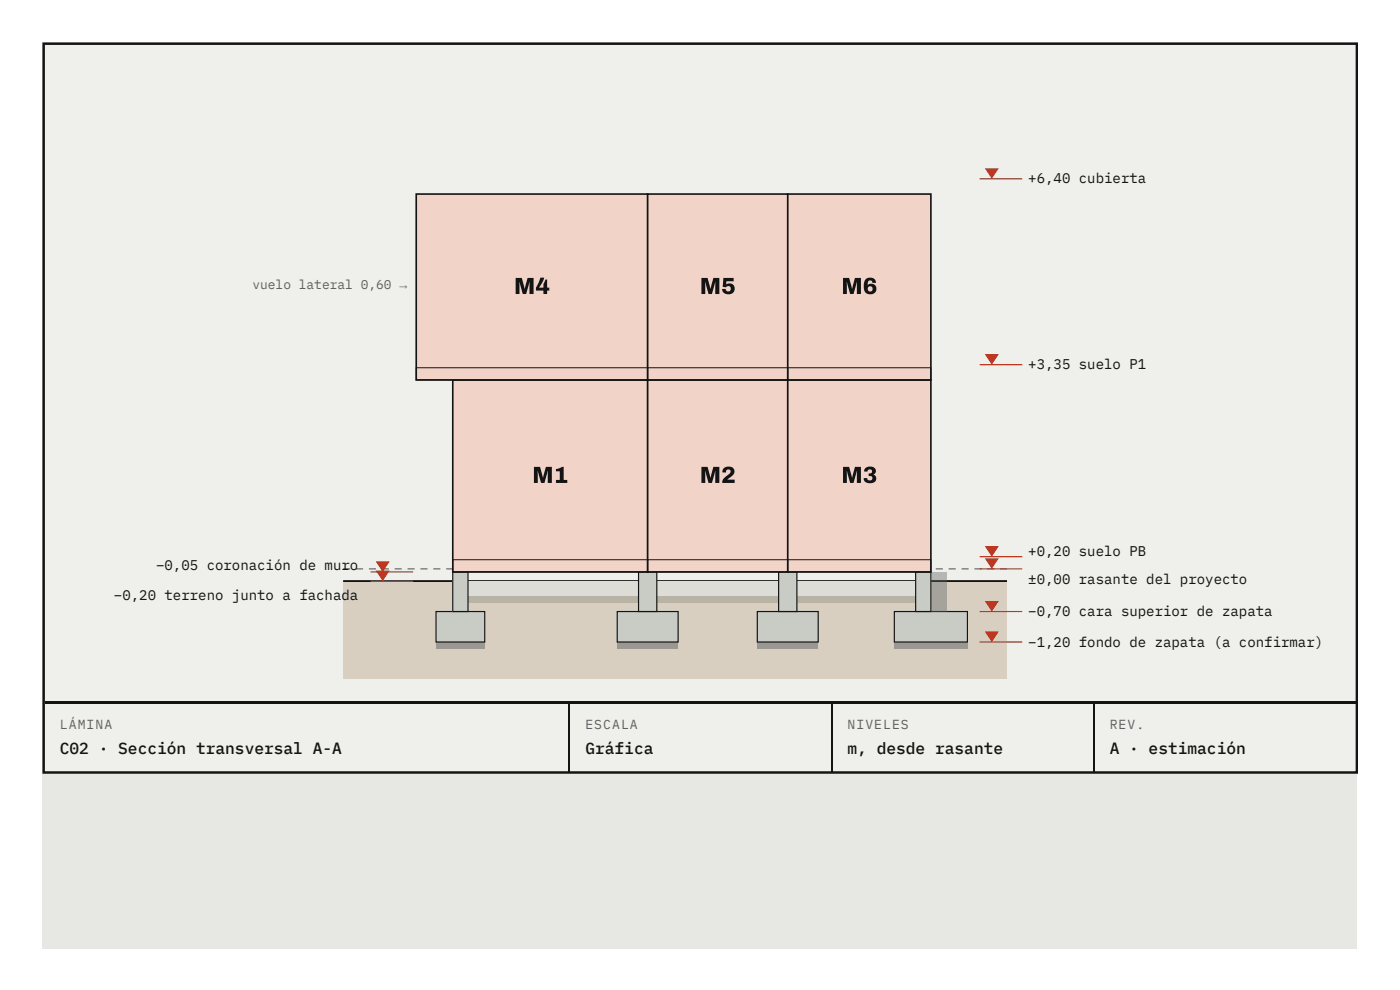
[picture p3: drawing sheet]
<svg xmlns="http://www.w3.org/2000/svg" width="297mm" height="210mm" viewBox="0 0 297 210" stroke-linecap="round" stroke-linejoin="round" font-family="sans-serif">
<path d="M9 9h278.9v192.1h-278.9z" fill="#e7e8e3"/>
<path d="M9 9h279v155h-279z" fill="#eff0eb"/>
<path d="M9.3 9.3h278.6v154.5h-278.6z" fill="none" stroke="#141414" stroke-width=".53"/>
<path d="M72.8 123.2h140.8v20.7h-140.8z" fill="#d9cfc0"/>
<path d="M72.8 123.2h140.8" fill="none" stroke="#141414" stroke-width=".4"/>
<path d="M72.8 120.5h1.5v.2h-1.5zM75.5 120.5h1.5v.2h-1.5zM78.3 120.5h1.5v.2h-1.5zM81 120.5h1.5v.2h-1.5zM83.7 120.5h1.5v.2h-1.5zM86.5 120.5h1.5v.2h-1.5zM89.2 120.5h1.5v.2h-1.5zM91.9 120.5h1.5v.2h-1.5zM94.7 120.5h1.5v.2h-1.5zM97.4 120.5h1.5v.2h-1.5zM100.1 120.5h1.5v.2h-1.5zM102.9 120.5h1.5v.2h-1.5zM105.6 120.5h1.5v.2h-1.5zM108.3 120.5h1.5v.2h-1.5zM111.1 120.5h1.5v.2h-1.5zM113.8 120.5h1.5v.2h-1.5zM116.5 120.5h1.5v.2h-1.5zM119.3 120.5h1.5v.2h-1.5zM122 120.5h1.5v.2h-1.5zM124.7 120.5h1.5v.2h-1.5zM127.5 120.5h1.5v.2h-1.5zM130.2 120.5h1.5v.2h-1.5zM132.9 120.5h1.5v.2h-1.5zM135.7 120.5h1.5v.2h-1.5zM138.4 120.5h1.5v.2h-1.5zM141.1 120.5h1.5v.2h-1.5zM143.9 120.5h1.5v.2h-1.5zM146.6 120.5h1.5v.2h-1.5zM149.3 120.5h1.5v.2h-1.5zM152.1 120.5h1.5v.2h-1.5zM154.8 120.5h1.5v.2h-1.5zM157.5 120.5h1.5v.2h-1.5zM160.3 120.5h1.5v.2h-1.5zM163 120.5h1.5v.2h-1.5zM165.7 120.5h1.5v.2h-1.5zM168.5 120.5h1.5v.2h-1.5zM171.2 120.5h1.5v.2h-1.5zM173.9 120.5h1.5v.2h-1.5zM176.7 120.5h1.5v.2h-1.5zM179.4 120.5h1.5v.2h-1.5zM182.1 120.5h1.5v.2h-1.5zM184.9 120.5h1.5v.2h-1.5zM187.6 120.5h1.5v.2h-1.5zM190.3 120.5h1.5v.2h-1.5zM193.1 120.5h1.5v.2h-1.5zM195.8 120.5h1.5v.2h-1.5zM198.5 120.5h1.5v.2h-1.5zM201.3 120.5h1.5v.2h-1.5zM204 120.5h1.5v.2h-1.5zM206.7 120.5h1.5v.2h-1.5zM209.5 120.5h1.5v.2h-1.5zM212.2 120.5h1.4v.2h-1.4z" fill="#5e6064"/>
<path d="M99.3 123.2h95v3.2h-95z" fill="#dcddd7"/>
<path d="M99.3 126.4h95v1.3h-95z" fill="#b9b3a6"/>
<path d="M92.5 136.1h10.3v1.3h-10.3z" fill="#5e6064"/>
<path d="M92.5 129.7h10.3v6.4h-10.3z" fill="#c9cbc5"/>
<path d="M92.5 129.7h10.3v6.4h-10.3z" fill="none" stroke="#141414" stroke-width=".25"/>
<path d="M96.1 121.3h3.2v8.4h-3.2z" fill="#c9cbc5"/>
<path d="M96.1 121.3h3.2v8.4h-3.2z" fill="none" stroke="#141414" stroke-width=".25"/>
<path d="M96.1 120.5h3.2v.8h-3.2z" fill="#c8381f"/>
<path d="M130.9 136.1h13v1.3h-13z" fill="#5e6064"/>
<path d="M130.9 129.7h13v6.4h-13z" fill="#c9cbc5"/>
<path d="M130.9 129.7h13v6.4h-13z" fill="none" stroke="#141414" stroke-width=".25"/>
<path d="M135.5 121.3h3.8v8.4h-3.8z" fill="#c9cbc5"/>
<path d="M135.5 121.3h3.8v8.4h-3.8z" fill="none" stroke="#141414" stroke-width=".25"/>
<path d="M135.5 120.5h3.8v.8h-3.8z" fill="#c8381f"/>
<path d="M160.7 136.1h12.9v1.3h-12.9z" fill="#5e6064"/>
<path d="M160.7 129.7h12.9v6.4h-12.9z" fill="#c9cbc5"/>
<path d="M160.7 129.7h12.9v6.4h-12.9z" fill="none" stroke="#141414" stroke-width=".25"/>
<path d="M165.2 121.3h3.9v8.4h-3.9z" fill="#c9cbc5"/>
<path d="M165.2 121.3h3.9v8.4h-3.9z" fill="none" stroke="#141414" stroke-width=".25"/>
<path d="M165.2 120.5h3.9v.8h-3.9z" fill="#c8381f"/>
<path d="M189.7 136.1h15.5v1.3h-15.5z" fill="#5e6064"/>
<path d="M189.7 129.7h15.5v6.4h-15.5z" fill="#c9cbc5"/>
<path d="M189.7 129.7h15.5v6.4h-15.5z" fill="none" stroke="#141414" stroke-width=".25"/>
<path d="M194.3 121.3h3.2v8.4h-3.2z" fill="#c9cbc5"/>
<path d="M194.3 121.3h3.2v8.4h-3.2z" fill="none" stroke="#141414" stroke-width=".25"/>
<path d="M194.3 120.5h3.2v.8h-3.2z" fill="#c8381f"/>
<path d="M197.5 121.3h3.2v8.4h-3.2z" fill="#5e6064"/>
<path d="M96.1 80.6h41.3v40.7h-41.3z" fill="#f2d3c8"/>
<path d="M96.1 80.6h41.3v40.7h-41.3z" fill="none" stroke="#141414" stroke-width=".35"/>
<path d="M96.1 118.7h41.3v2.6h-41.3z" fill="none" stroke="#141414" stroke-width=".21"/>
<path d="M137.4 80.6h29.7v40.7h-29.7z" fill="#f2d3c8"/>
<path d="M137.4 80.6h29.7v40.7h-29.7z" fill="none" stroke="#141414" stroke-width=".35"/>
<path d="M137.4 118.7h29.7v2.6h-29.7z" fill="none" stroke="#141414" stroke-width=".21"/>
<path d="M167.1 80.6h30.4v40.7h-30.4z" fill="#f2d3c8"/>
<path d="M167.1 80.6h30.4v40.7h-30.4z" fill="none" stroke="#141414" stroke-width=".35"/>
<path d="M167.1 118.7h30.4v2.6h-30.4z" fill="none" stroke="#141414" stroke-width=".21"/>
<path d="M88.3 41.1h49.1v39.5h-49.1z" fill="#f2d3c8"/>
<path d="M88.3 41.1h49.1v39.5h-49.1z" fill="none" stroke="#141414" stroke-width=".35"/>
<path d="M88.3 78h49.1v2.6h-49.1z" fill="none" stroke="#141414" stroke-width=".21"/>
<path d="M137.4 41.1h29.7v39.5h-29.7z" fill="#f2d3c8"/>
<path d="M137.4 41.1h29.7v39.5h-29.7z" fill="none" stroke="#141414" stroke-width=".35"/>
<path d="M137.4 78h29.7v2.6h-29.7z" fill="none" stroke="#141414" stroke-width=".21"/>
<path d="M167.1 41.1h30.4v39.5h-30.4z" fill="#f2d3c8"/>
<path d="M167.1 41.1h30.4v39.5h-30.4z" fill="none" stroke="#141414" stroke-width=".35"/>
<path d="M167.1 78h30.4v2.6h-30.4z" fill="none" stroke="#141414" stroke-width=".21"/>
<path d="M207.8 37.9h9.1" fill="none" stroke="#c8381f" stroke-width=".25"/>
<path d="M208.9 35.7h3l-1.5 2.2z" fill="#c8381f"/>
<path d="M207.8 77.3h9.1" fill="none" stroke="#c8381f" stroke-width=".25"/>
<path d="M208.9 75.1h3l-1.5 2.2z" fill="#c8381f"/>
<path d="M207.8 118h9.1" fill="none" stroke="#c8381f" stroke-width=".25"/>
<path d="M208.9 115.8h3l-1.5 2.2z" fill="#c8381f"/>
<path d="M207.8 120.6h9.1" fill="none" stroke="#c8381f" stroke-width=".25"/>
<path d="M208.9 118.4h3l-1.5 2.2z" fill="#c8381f"/>
<path d="M78.6 121.3h9.1" fill="none" stroke="#c8381f" stroke-width=".25"/>
<path d="M79.7 119h3l-1.5 2.3z" fill="#c8381f"/>
<path d="M78.6 123.2h9.1" fill="none" stroke="#c8381f" stroke-width=".25"/>
<path d="M79.7 121h3l-1.5 2.2z" fill="#c8381f"/>
<path d="M207.8 129.7h9.1" fill="none" stroke="#c8381f" stroke-width=".25"/>
<path d="M208.9 127.4h3l-1.5 2.3z" fill="#c8381f"/>
<path d="M207.8 136.1h9.1" fill="none" stroke="#c8381f" stroke-width=".25"/>
<path d="M208.9 133.9h3l-1.5 2.2z" fill="#c8381f"/>
<path d="M9.5 148.7h278.1v.5h-278.1z" fill="#141414"/>
<path d="M120.8 149.2v14.3M176.6 149.2v14.3M232.2 149.2v14.3" fill="none" stroke="#141414" stroke-width=".26"/>
<g font-size="5" fill="#141414">
<text x="109" y="62.3">M4</text>
<text x="148.4" y="62.3">M5</text>
<text x="178.5" y="62.3">M6</text>
<text x="112.9" y="102.4">M1</text>
<text x="148.4" y="102.4">M2</text>
<text x="178.5" y="102.4">M3</text>
</g>
<g font-size="3.4" fill="#141414">
<text x="12.7" y="159.8">C02 · Sección transversal A-A</text>
<text x="124.2" y="159.8">Gráfica</text>
<text x="179.8" y="159.8">m, desde rasante</text>
<text x="235.4" y="159.8">A · estimación</text>
</g>
<g font-size="3" fill="#141414">
<text x="218.2" y="38.9">+6,40 cubierta</text>
<text x="218.2" y="78.3">+3,35 suelo P1</text>
<text x="218.2" y="117.8">+0,20 suelo PB</text>
<text x="33.1" y="120.8">−0,05 coronación de muro</text>
<text x="218.2" y="123.8">±0,00 rasante del proyecto</text>
<text x="24.2" y="127.2">−0,20 terreno junto a fachada</text>
<text x="218.2" y="130.6">−0,70 cara superior de zapata</text>
<text x="218.2" y="137.1">−1,20 fondo de zapata (a confirmar)</text>
</g>
<g font-size="2.8" fill="#5e6064">
<text x="12.7" y="154.5">LÁMINA</text>
<text x="124.2" y="154.5">ESCALA</text>
<text x="179.8" y="154.5">NIVELES</text>
<text x="235.4" y="154.5">REV.</text>
</g>
<text font-size="2.7" fill="#5e6064" x="53.6" y="61.2">vuelo lateral 0,60 →</text>
</svg>
